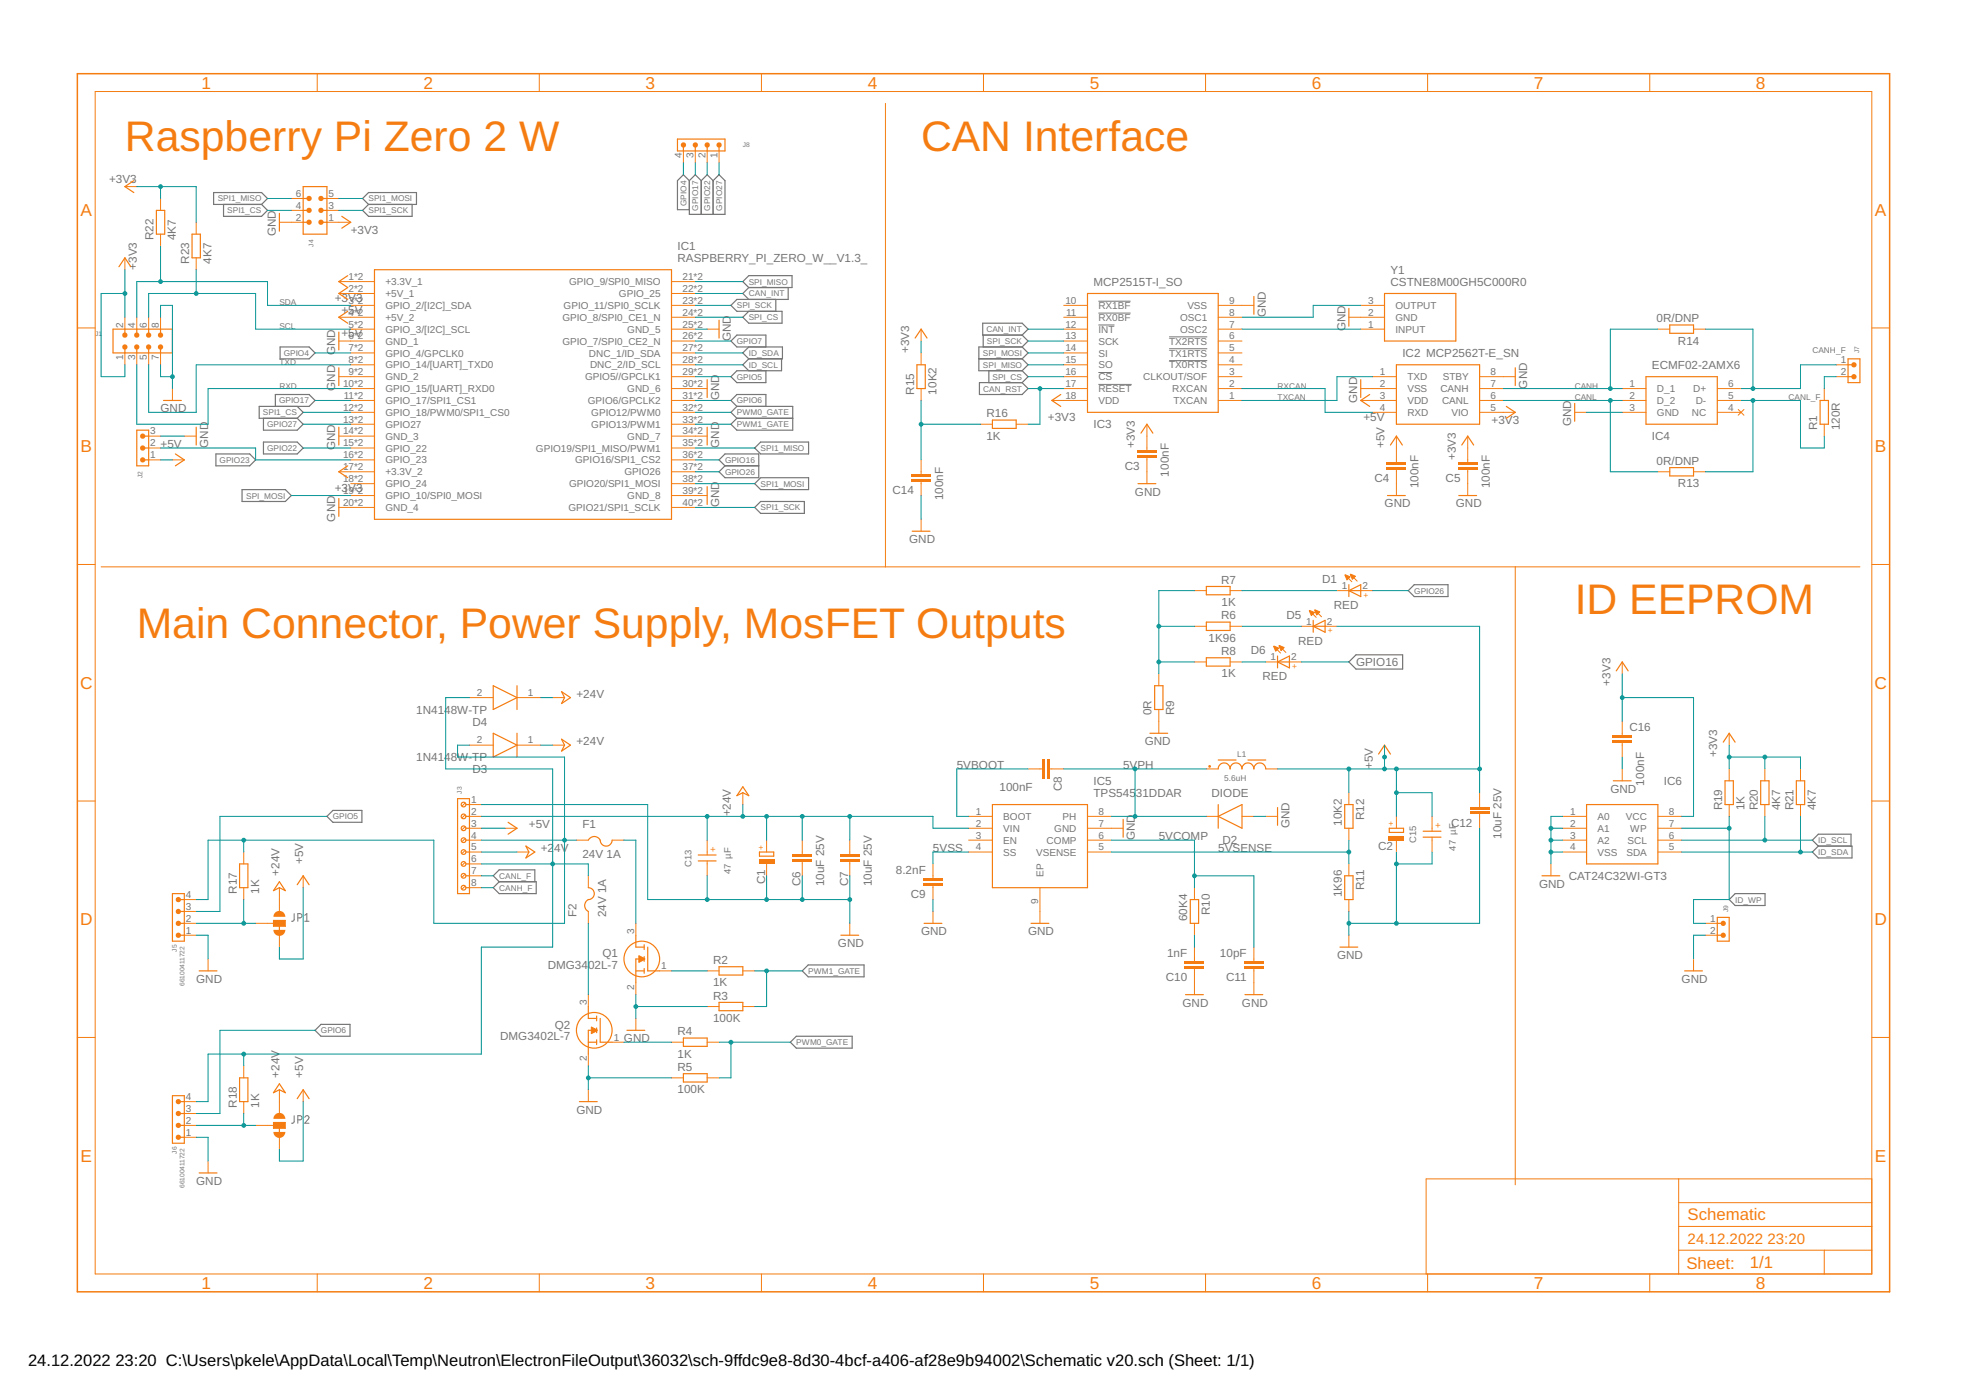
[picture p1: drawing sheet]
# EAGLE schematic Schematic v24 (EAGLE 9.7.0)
Assembly variants: PCB

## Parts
C1  CPOL-EUE3.5-8  [E3,5-8]
C2  CPOL-EUE3.5-8  [E3,5-8]
C3  100nF  C-EUC0603K  [C0603K]
C4  100nF  C-EUC0603K  [C0603K]
C5  100nF  C-EUC0603K  [C0603K]
C6  10uF 25V  C-EUC1210K  [C1210K]
C7  10uF 25V  C-EUC1210K  [C1210K]
C8  100nF  C-EUC0603K  [C0603K]
C9  8.2nF  C-EUC0603K  [C0603K]
C10  1nF  C-EUC0603K  [C0603K]
C11  10pF  C-EUC0603K  [C0603K]
C12  10uF 25V  C-EUC1210K  [C1210K]
C13  47 µF  WCAP-ASLL_5X5.5_865060142003  [WCAP-ASLL_5X5.5(DXL)]
C14  100nF  C-EUC0603K  [C0603K]
C15  47 µF  WCAP-ASLL_5X5.5_865060142003  [WCAP-ASLL_5X5.5(DXL)]
C16  100nF  C-EUC0603K  [C0603K]
D1  RED  WL-SMCC_0603_R_V_Y_150060RS73220  [WL-SMCC_0603_R_Y_V]
D2  DIODE  DIODEDO-214AB(SMC)  [DIOM7959X625N]
D3  1N4148W-TP  [SOD3716X135N]
D4  1N4148W-TP  [SOD3716X135N]
D5  RED  WL-SMCC_0603_R_V_Y_150060RS73220  [WL-SMCC_0603_R_Y_V]
D6  RED  WL-SMCC_0603_R_V_Y_150060RS73220  [WL-SMCC_0603_R_Y_V]
F1  24V 1A  PTCFUSE-1206  [R1206]
F2  24V 1A  PTCFUSE-1206  [R1206]
IC1  RASPBERRY_PI_ZERO_W__V1.3_  [RASPBERRYPIZEROWV13]
IC2  MCP2562T-E_SN  [SOIC127P600X175-8N]
IC3  MCP2515T-I_SO  [SOIC127P1030X265-18N]
IC4  ECMF02-2AMX6  [SON50P150X170X55-6N]
IC5  TPS54531DDAR  [SOIC127P600X170-9N]
IC6  CAT24C32WI-GT3  [SOIC127P600X175-8N]
J1  6130XX21121_61300821121  [61300821121]
J2  6130XX11121_61300311121  [61300311121]
J3  691243110008  [691243110008]
J4  6130XX21121_61300621121  [61300621121]
J5  66100411722  66100411722  [66100411722]
J6  66100411722  66100411722  [66100411722]
J7  6130XX11121_61300211121  [61300211121]
J8  6130XX11021_61300411021  [61300411021]
J9  6130XX11121_61300211121  [61300211121]
JP1  JUMPER-SMT_3_1-NC_TRACE_NO-SILK  [SMT-JUMPER_3_1-NC_TRACE_NO-SILK]
JP2  JUMPER-SMT_3_1-NC_TRACE_NO-SILK  [SMT-JUMPER_3_1-NC_TRACE_NO-SILK]
L1  5.6uH  WE-PD_1050P_7447714056  [WE-PD_1050P]
Q1  DMG3402L-7  [SOT96P240X110-3N]
Q2  DMG3402L-7  [SOT96P240X110-3N]
R1  120R  R-EU_R0603  [R0603]
R2  1K  R-EU_R0603  [R0603]
R3  100K  R-EU_R0603  [R0603]
R4  1K  R-EU_R0603  [R0603]
R5  100K  R-EU_R0603  [R0603]
R6  1K96  R-EU_R0603  [R0603]
R7  1K  R-EU_R0603  [R0603]
R8  1K  R-EU_R0603  [R0603]
R9  0R  R-EU_R0603  [R0603]
R10  60K4  R-EU_R0603  [R0603]
R11  1K96  R-EU_R0603  [R0603]
R12  10K2  R-EU_R0603  [R0603]
R13  0R/DNP  R-EU_R0603  [R0603]
R14  0R/DNP  R-EU_R0603  [R0603]
R15  10K2  R-EU_R0603  [R0603]
R16  1K  R-EU_R0603  [R0603]
R17  1K  R-EU_R0603  [R0603]
R18  1K  R-EU_R0603  [R0603]
R19  1K  R-EU_R0603  [R0603]
R20  4K7  R-EU_R0603  [R0603]
R21  4K7  R-EU_R0603  [R0603]
R22  4K7  R-EU_R0603  [R0603]
R23  4K7  R-EU_R0603  [R0603]
Y1  CSTNE8M00GH5C000R0  [CSTNE12M0GH5L000R0]

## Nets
5VBOOT: C8.2 IC5.1(BOOT)
5VCOMP: C11.2 IC5.6(COMP) R10.1
5VPH: C8.1 D2.1(C) IC5.8(PH) L1.1
5VSENSE: IC5.5(VSENSE) R11.1 R12.2
5VSS: C9.2 IC5.4(SS)
+3V3: C3.2 C5.2 C16.1 IC1.1(+3.3V_1) IC1.1.2(+3.3V_1) IC1.17(+3.3V_2) IC1.17.2(+3.3V_2) IC2.5(VIO) IC3.18(VDD) IC6.8(VCC) J1.1 J1.2 J4.1 R15.2 R19.2 R20.2 R21.2 R22.2 R23.2
+5V: C2.+ C4.2 C12.2 C15.1(+) D5.2(+) IC1.2(+5V_1) IC1.2.2(+5V_1) IC1.4(+5V_2) IC1.4.2(+5V_2) IC2.3(VDD) J2.1 J3.3 JP1.3 JP2.3 L1.2 R12.1
+24V: C1.+ C6.2 C7.2 C13.1(+) D3.1(K) D4.1(K) IC5.2(VIN) J3.2 J3.5 JP1.1 JP2.1
CAN_INT: IC1.22(GPIO_25) IC1.22.2(GPIO_25) IC3.12(!INT)
CAN_RST: IC3.17(!RESET) R16.2
CANH: IC2.7(CANH) IC4.1(D_1) R14.2
CANH_F: IC4.6(D+) J3.8 J7.1 R14.1
CANL: IC2.6(CANL) IC4.2(D_2) R13.2
CANL_F: IC4.5(D-) J3.7 R1.1 R13.1
GND: C1.- C2.- C3.1 C4.1 C5.1 C6.1 C7.1 C9.1 C10.1 C11.1 C12.1 C13.2(-) C14.1 C15.2(-) C16.2 D2.2(A) IC1.6(GND_1) IC1.6.2(GND_1) IC1.9(GND_2) IC1.9.2(GND_2) IC1.14(GND_3) IC1.14.2(GND_3) IC1.20(GND_4) IC1.20.2(GND_4) IC1.25(GND_5) IC1.25.2(GND_5) IC1.30(GND_6) IC1.30.2(GND_6) IC1.34(GND_7) IC1.34.2(GND_7) IC1.39(GND_8) IC1.39.2(GND_8) IC2.2(VSS) IC2.8(STBY) IC3.9(VSS) IC4.3(GND) IC5.7(GND) IC5.9(EP) IC6.1(A0) IC6.2(A1) IC6.3(A2) IC6.4(VSS) J1.7 J1.8 J2.3 J3.1 J4.2 J5.1 J6.1 J9.2 Q1.2(S) Q2.2(S) R3.1 R5.1 R9.1 R11.2 Y1.2(GND)
GPIO4: IC1.7(GPIO_4/GPCLK0) IC1.7.2(GPIO_4/GPCLK0) J8.4
GPIO5: IC1.29(GPIO5//GPCLK1) IC1.29.2(GPIO5//GPCLK1) J5.3
GPIO6: IC1.31(GPIO6/GPCLK2) IC1.31.2(GPIO6/GPCLK2) J6.3
GPIO7: IC1.26(GPIO_7/SPI0_CE2_N) IC1.26.2(GPIO_7/SPI0_CE2_N)
GPIO16: D6.2(+) IC1.36(GPIO16/SPI1_CS2) IC1.36.2(GPIO16/SPI1_CS2)
GPIO17: IC1.11(GPIO_17/SPI1_CS1) IC1.11.2(GPIO_17/SPI1_CS1) J8.3
GPIO22: IC1.15(GPIO_22) IC1.15.2(GPIO_22) J8.2
GPIO23: IC1.16(GPIO_23) IC1.16.2(GPIO_23) J2.2
GPIO26: D1.2(+) IC1.37(GPIO26) IC1.37.2(GPIO26)
GPIO27: IC1.13(GPIO27) IC1.13.2(GPIO27) J8.1
ID_SCL: IC1.28(DNC_2/ID_SCL) IC1.28.2(DNC_2/ID_SCL) IC6.6(SCL) R20.1
ID_SDA: IC1.27(DNC_1/ID_SDA) IC1.27.2(DNC_1/ID_SDA) IC6.5(SDA) R21.1
ID_WP: IC6.7(WP) J9.1 R19.1
LED_B: D6.1(-) R8.1
LED_COMMON: R6.2 R7.2 R8.2 R9.2
LED_G: D5.1(-) R6.1
LED_R: D1.1(-) R7.1
N$1: J6.2 JP2.2 R18.1
N$2: J5.2 JP1.2 R17.1
N$4: C14.2 R15.1 R16.1
N$7: IC3.8(OSC1) Y1.3(OUTPUT)
N$8: IC3.7(OSC2) Y1.1(INPUT)
N$49: C10.2 R10.2
N$111: J7.2 R1.2
PWM0: Q2.1(G) R4.1
PWM0_FUSE: F2.1 Q2.3(D)
PWM0_GATE: IC1.32(GPIO12/PWM0) IC1.32.2(GPIO12/PWM0) R4.2 R5.2
PWM0_IN: D4.2(A) F2.2 J3.6 J6.4 R18.2
PWM1: Q1.1(G) R2.1
PWM1_FUSE: F1.2 Q1.3(D)
PWM1_GATE: IC1.33(GPIO13/PWM1) IC1.33.2(GPIO13/PWM1) R2.2 R3.2
PWM1_IN: D3.2(A) F1.1 J3.4 J5.4 R17.2
RXCAN: IC2.4(RXD) IC3.2(RXCAN)
RXD: IC1.10(GPIO_15/[UART]_RXD0) IC1.10.2(GPIO_15/[UART]_RXD0) J1.3
SCL: IC1.5(GPIO_3/[I2C]_SCL) IC1.5.2(GPIO_3/[I2C]_SCL) J1.6 R23.1
SDA: IC1.3(GPIO_2/[I2C]_SDA) IC1.3.2(GPIO_2/[I2C]_SDA) J1.4 R22.1
SPI1_CS: IC1.12(GPIO_18/PWM0/SPI1_CS0) IC1.12.2(GPIO_18/PWM0/SPI1_CS0) J4.4
SPI1_MISO: IC1.35(GPIO19/SPI1_MISO/PWM1) IC1.35.2(GPIO19/SPI1_MISO/PWM1) J4.6
SPI1_MOSI: IC1.38(GPIO20/SPI1_MOSI) IC1.38.2(GPIO20/SPI1_MOSI) J4.5
SPI1_SCK: IC1.40(GPIO21/SPI1_SCLK) IC1.40.2(GPIO21/SPI1_SCLK) J4.3
SPI_CS: IC1.24(GPIO_8/SPI0_CE1_N) IC1.24.2(GPIO_8/SPI0_CE1_N) IC3.16(!CS)
SPI_MISO: IC1.21(GPIO_9/SPI0_MISO) IC1.21.2(GPIO_9/SPI0_MISO) IC3.15(SO)
SPI_MOSI: IC1.19(GPIO_10/SPI0_MOSI) IC1.19.2(GPIO_10/SPI0_MOSI) IC3.14(SI)
SPI_SCK: IC1.23(GPIO_11/SPI0_SCLK) IC1.23.2(GPIO_11/SPI0_SCLK) IC3.13(SCK)
TXCAN: IC2.1(TXD) IC3.1(TXCAN)
TXD: IC1.8(GPIO_14/[UART]_TXD0) IC1.8.2(GPIO_14/[UART]_TXD0) J1.5
Unconnected: IC1.18(GPIO_24) IC1.18.2(GPIO_24) IC3.3(CLKOUT/SOF) IC3.4(!TX0RTS) IC3.5(!TX1RTS) IC3.6(!TX2RTS) IC3.10(!RX1BF) IC3.11(!RX0BF) IC4.4(NC) IC5.3(EN)

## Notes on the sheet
- Raspberry Pi Zero 2 W | CAN Interface
- ID EEPROM
- Main Connector, Power Supply, MosFET Outputs
